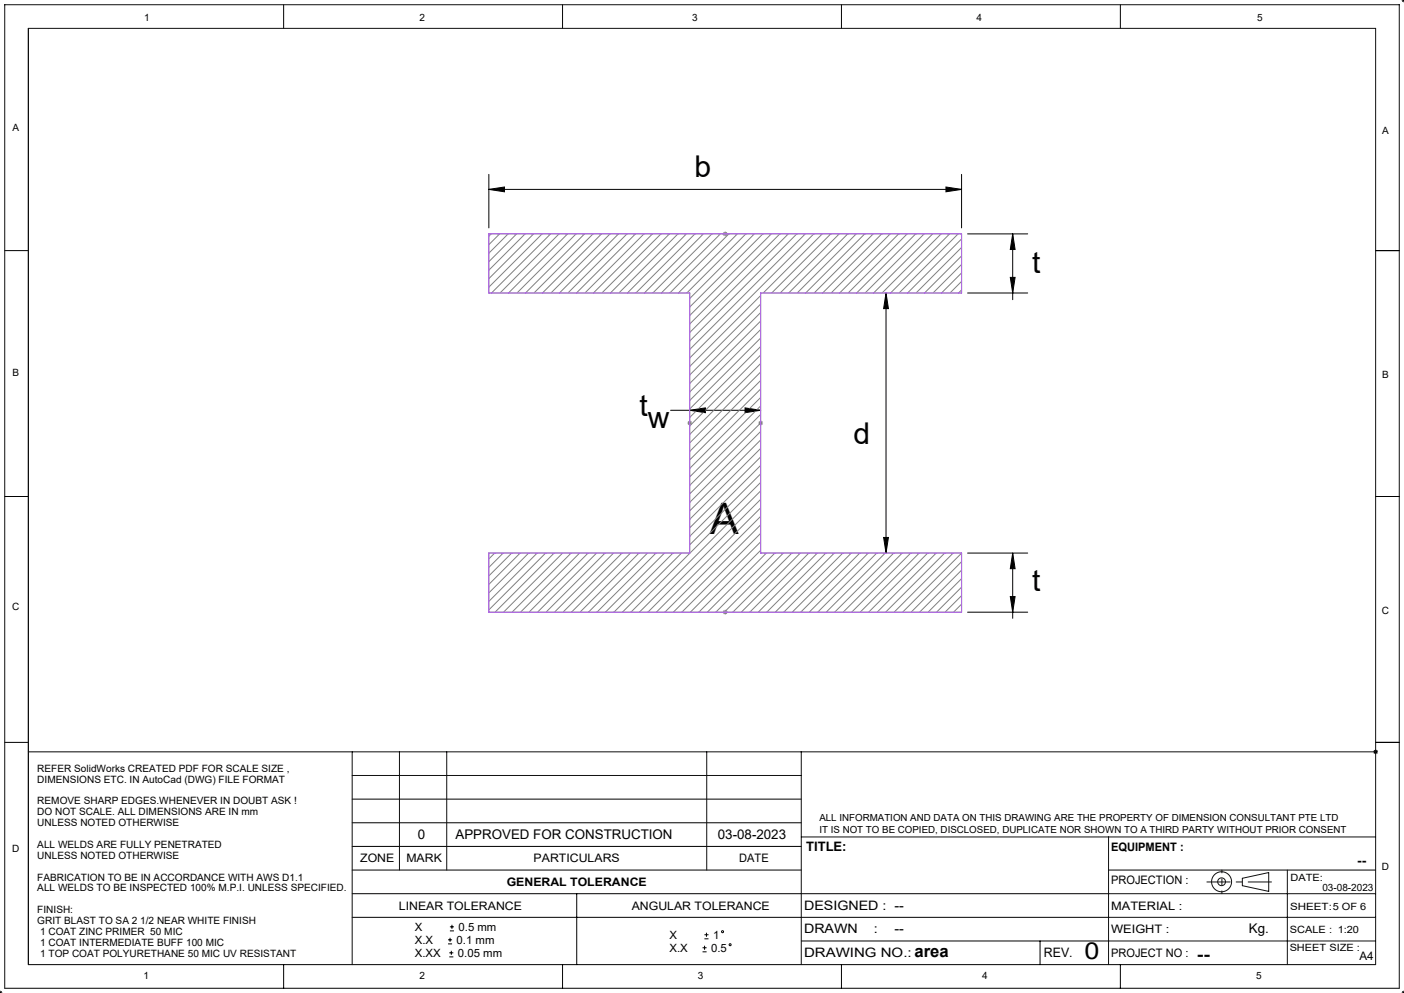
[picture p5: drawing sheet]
<svg xmlns="http://www.w3.org/2000/svg" width="297mm" height="210mm" viewBox="0 0 297 210" stroke-linecap="round" stroke-linejoin="round" font-family="sans-serif">
<g fill="none" stroke="#000" stroke-width=".21">
<path d="M296.9 0l.2 .1M297 -.1v.6M297 0l-.4 .4M60 1v5M119 1v5M178 1v5M237 1v5M296.5 0h.6M103.4 36.9v11.3M200.1 39.5l3.3 .6-3.3 .5zM203.4 36.9v11.3M1 53h5"/>
<path d="M103.4 40.1l3.3-.6v1.1zM103.4 40.1h100M204.7 49.5h12.7M213.7 58.7h1l-.5 3.3zM214.2 49.5v13.9M214.2 49.5l.5 3.3h-1zM291 53h5M187.4 62l.5 3.3h-1zM187.4 62v55M204.7 62h12.7M141.9 86.8h19M145.9 86.8l3.3-.5v1z"/>
<path d="M157.6 86.3l3.3 .5-3.3 .5zM1 105h5M186.9 113.7h1l-.5 3.3zM204.7 117h12.7M214.2 117v13.8M214.2 117l.5 3.3h-1zM291 105h5M204.7 129.5h12.7M213.7 126.2h1l-.5 3.3zM1 157h5M6 159h68.5M290.5 159h1"/>
<path d="M290.6 158.6l.8 .8M291 157h5M291 158.5v1M291.4 158.6l-.8 .8M74.5 169h95M74.5 174h95M74.5 179h95M74.5 189h160M74.5 194h160M74.5 184h95M94.8 199.6h.8M94.8 198.8h.8"/>
<path d="M95.2 196.9h.8M95.2 196h.8M95.2 198.3v.9M95.6 195.6v.8M122 189v15M149 198.5h.9M149 197.7h.9M149.4 197.3v.8M169.5 199h65M220 199v5M234.5 184h56.5M-.1 210h.6"/>
<path d="M0 210l.1 .1M0 209.5v.6M.4 209.6l-.4 .5M1 209h295M6 204h285M60 204v5M95 202.4h.9M95 201.5h.9M95.5 201.1v.8M119 204v5M148.6 201.3h.9M148.6 200.4h.9"/>
<path d="M149 200v.9M178 204v5M237 204v5M296.5 210h.6M296.6 209.6l.4 .5M297 209.5v.6M297.1 209.9l-.2 .2"/>
<circle cx="152.8" cy="197" r=".21"/>
<circle cx="154.5" cy="199.8" r=".21"/>
</g>
<g fill="none" stroke="#0f0f0f" stroke-width=".21">
<path d="M84.5 159v25M94.5 159v25M149.5 159v25M169.5 159v45M291 159h-216.5v45M74.5 164h95M169.5 177h121.5M234.5 177v27M234.5 189h56.5M234.5 199h56.5M234.5 194h56.5M262.8 185.7l5.6-1.2v4l-5.6-1.2z"/>
<path d="M272.3 184v20M1 209v-208h295v208M6 204v-198h285v198"/>
<circle cx="258.4" cy="186.5" r="2.12"/>
<circle cx="258.4" cy="186.5" r=".82"/>
</g>
<path d="M269 186.5h-13.7" fill="none" stroke="#0f0f0f" stroke-width=".21" stroke-dasharray="6.3 1.3 1.3 1.3" stroke-dashoffset="1.4"/>
<path d="M258.5 184v5" fill="none" stroke="#0f0f0f" stroke-width=".21" stroke-dasharray="6.3 1.3 1.3 1.3" stroke-dashoffset="5.8"/>
<g fill="none" stroke="#808080" stroke-width=".21">
<path d="M103.9 49.5l-.5 .5M105.7 49.5l-2.3 2.2M107.5 49.5l-4.1 4M109.3 49.5l-5.9 5.8M111.1 49.5l-7.7 7.6M112.9 49.5l-9.5 9.4M114.7 49.5l-11.3 11.2M116.5 49.5l-12.5 12.5M118.3 49.5l-12.5 12.5M120.1 49.5l-12.5 12.5M121.9 49.5l-12.5 12.5M123.7 49.5l-12.5 12.5"/>
<path d="M125.5 49.5l-12.5 12.5M127.2 49.5l-12.5 12.5M129 49.5l-12.5 12.5M130.8 49.5l-12.5 12.5M132.6 49.5l-12.5 12.5M134.4 49.5l-12.5 12.5M136.2 49.5l-12.5 12.5M138 49.5l-12.5 12.5M139.8 49.5l-12.5 12.5M141.6 49.5l-12.5 12.5M143.4 49.5l-12.5 12.5M145.2 49.5l-12.5 12.5"/>
<path d="M147 49.5l-12.5 12.5M148.8 49.5l-12.5 12.5M150.6 49.5l-12.5 12.5M152.4 49.5l-12.5 12.5M152.9 49.5h1M153.1 49.1l.7 .7M153.4 49v1M153.8 49.1l-.7 .7M154.2 49.5l-12.5 12.5M156 49.5l-12.5 12.5M157.8 49.5l-12.5 12.5M159.6 49.5l-13.7 13.6"/>
<path d="M161.4 49.5l-15.5 15.4M163.2 49.5l-17.3 17.2M165 49.5l-19.1 19M166.8 49.5l-20.9 20.8M168.6 49.5l-22.7 22.6M170.4 49.5l-24.5 24.4M172.1 49.5l-26.2 26.2M173.9 49.5l-12.5 12.5M175.7 49.5l-12.5 12.5M177.5 49.5l-12.5 12.5M179.3 49.5l-12.5 12.5M181.1 49.5l-12.5 12.5"/>
<path d="M182.9 49.5l-12.5 12.5M184.7 49.5l-12.5 12.5M186.5 49.5l-12.5 12.5M188.3 49.5l-12.5 12.5M190.1 49.5l-12.5 12.5M191.9 49.5l-12.5 12.5M193.7 49.5l-12.5 12.5M195.5 49.5l-12.5 12.5M197.3 49.5l-12.5 12.5M199.1 49.5l-12.5 12.5M200.9 49.5l-12.5 12.5M202.7 49.5l-12.5 12.5"/>
<path d="M203.4 50.5l-11.4 11.5M203.4 52.3l-9.6 9.7M203.4 54.1l-7.8 7.9M203.4 55.9l-6 6.1M203.4 57.7l-4.2 4.3M203.4 59.5l-2.4 2.5M160.9 62.5l-15 15M160.9 64.3l-15 15M160.9 66.1l-15 15M160.9 67.9l-15 15M160.9 69.7l-15 15M160.9 71.5l-15 15"/>
<path d="M160.9 73.3l-15 15M160.9 75.1l-15 15M160.9 76.9l-15 15M160.9 78.7l-15 15M203.4 61.3l-.6 .7M145.4 89.5h1M145.6 89.1l.7 .7M145.9 89v1M146.3 89.1l-.7 .7M160.4 89.5h1M160.6 89.1l.7 .7M160.9 80.5l-15 15"/>
<path d="M160.9 82.3l-15 15M160.9 84.1l-15 15M160.9 85.8l-15 15M160.9 87.6l-15 15M160.9 91.2l-15 15M160.9 93l-15 15M160.9 94.8l-15 15M160.9 96.6l-15 15M160.9 98.4l-15 15M160.9 89v1M161.3 89.1l-15.4 15.3M104.6 117l-1.2 1.2"/>
<path d="M106.4 117l-3 3M108.2 117l-4.8 4.8M110 117l-6.6 6.6M111.8 117l-8.4 8.4M113.6 117l-10.2 10.2M115.4 117l-12 12M117.2 117l-12.5 12.5M119 117l-12.5 12.5M120.8 117l-12.5 12.5M122.6 117l-12.5 12.5M124.4 117l-12.5 12.5M126.2 117l-12.5 12.5"/>
<path d="M128 117l-12.5 12.5M129.8 117l-12.5 12.5M131.6 117l-12.5 12.5M133.4 117l-12.5 12.5M135.2 117l-12.5 12.5M137 117l-12.5 12.5M138.8 117l-12.5 12.5M140.6 117l-12.5 12.5M142.4 117l-12.5 12.5M144.2 117l-12.5 12.5M160.9 100.2l-15 15M160.9 102l-27.4 27.5"/>
<path d="M160.9 103.8l-25.6 25.7M160.9 105.6l-23.8 23.9M160.9 107.4l-22.1 22.1M160.9 109.2l-20.3 20.3M160.9 111l-18.5 18.5M160.9 112.8l-16.7 16.7M160.9 114.6l-14.9 14.9M160.9 116.4l-13.1 13.1M162.1 117l-12.5 12.5M163.9 117l-12.5 12.5M165.7 117l-12.5 12.5M167.5 117l-12.5 12.5"/>
<path d="M169.3 117l-12.5 12.5M171.1 117l-12.5 12.5M172.9 117l-12.5 12.5M174.7 117l-12.5 12.5M176.5 117l-12.5 12.5M178.3 117l-12.5 12.5M180.1 117l-12.5 12.5M181.9 117l-12.5 12.5M183.7 117l-12.5 12.5M185.5 117l-12.5 12.5M187.3 117l-12.5 12.5M189.1 117l-12.5 12.5"/>
<path d="M190.9 117l-12.5 12.5M192.7 117l-12.5 12.5M194.5 117l-12.5 12.5M196.2 117l-12.5 12.5M198 117l-12.5 12.5M199.8 117l-12.5 12.5M201.6 117l-12.5 12.5M203.4 117l-12.5 12.5M203.4 118.8l-10.7 10.7M152.9 129.5h1M153.1 129.1l.7 .7M153.4 129v1"/>
<path d="M153.8 129.1l-.7 .7M203.4 120.6l-8.9 8.9M203.4 122.4l-7.1 7.1M203.4 124.2l-5.3 5.3M203.4 126l-3.5 3.5M203.4 127.8l-1.7 1.7"/>
</g>
<path d="M103.4 49.5h100v12.5h-42.5v55h42.5v12.5h-100v-12.5h42.5v-55h-42.5z" fill="none" stroke="#a147e4" stroke-width=".25"/>
<g fill="#000">
<path d="M200.1 39.5l3.3 .6-3.3 .5zM103.4 40.1l3.3-.6v1.1z"/>
<path d="M187.4 62l.5 3.3h-1zM186.9 113.7h1l-.5 3.3z"/>
<path d="M213.7 58.7h1l-.5 3.3zM214.2 49.5l.5 3.3h-1z"/>
<path d="M157.6 86.3l3.3 .5-3.3 .5zM145.9 86.8l3.3-.5v1z"/>
<path d="M214.2 117l.5 3.3h-1zM213.7 126.2h1l-.5 3.3z"/>
</g>
<text font-size="9.2" x="150.1" y="113">A</text>
<g font-size="6.3">
<text x="146.9" y="37.4">b</text>
<text x="218.3" y="57.8">t</text>
<text x="135.3" y="88.1">t</text>
<text x="137" y="90.6">w</text>
<text x="180.5" y="93.9">d</text>
<text x="218.3" y="124.9">t</text>
</g>
<text font-size="4.9" x="229.4" y="202.9">0</text>
<g font-size="3.5">
<text x="193.4" y="202.3">area</text>
<text x="253.2" y="203">--</text>
</g>
<g font-size="2.8">
<text x="88.4" y="177.3">0</text>
<text x="96.3" y="177.3">APPROVED FOR CONSTRUCTION</text>
<text x="151.9" y="177.3">03-08-2023</text>
<text x="287.1" y="183">--</text>
<text x="264.2" y="197.3">Kg.</text>
</g>
<g font-size="2.7">
<text x="170.5" y="180">TITLE:</text>
<text x="170.1" y="197.3">DRAWN</text>
<text x="170.1" y="192.4">DESIGNED : --</text>
<text x="184.8" y="197.3">:</text>
<text x="189.2" y="197.3">--</text>
<text x="170.1" y="202.3">DRAWING NO.:</text>
<text x="220.8" y="202.3">REV.</text>
</g>
<g font-size="2.5">
<text x="235" y="179.9">EQUIPMENT :</text>
<text x="76.2" y="182.4">ZONE</text>
<text x="86" y="182.4">MARK</text>
<text x="112.9" y="182.4">PARTICULARS</text>
<text x="156.4" y="182.4">DATE</text>
<text x="107.2" y="187.5">GENERAL TOLERANCE</text>
<text x="235" y="187">PROJECTION :</text>
<text x="84.4" y="192.5">LINEAR TOLERANCE</text>
<text x="133.6" y="192.4">ANGULAR TOLERANCE</text>
<text x="235" y="192.4">MATERIAL :</text>
<text x="235" y="197.3">WEIGHT :</text>
<text x="235" y="202.3">PROJECT NO :</text>
<text x="287.6" y="203.1">A4</text>
</g>
<g font-size="2.4">
<text x="87.8" y="196.8">X</text>
<text x="97" y="196.8">0.5 mm</text>
<text x="87.8" y="199.6">X.X</text>
<text x="87.8" y="202.3">X.XX</text>
<text x="96.6" y="199.6">0.1 mm</text>
<text x="96.9" y="202.3">0.05 mm</text>
<text x="141.6" y="198.5">X</text>
<text x="141.6" y="201.2">X.X</text>
<text x="150.4" y="201.2">0.5</text>
<text x="150.8" y="198.5">1</text>
</g>
<g font-size="2.1">
<text x="30.5" y="4.5">1</text>
<text x="88.7" y="4.5">2</text>
<text x="146.4" y="4.5">3</text>
<text x="206.6" y="4.5">4</text>
<text x="265.9" y="4.5">5</text>
<text x="2.6" y="27.7">A</text>
<text x="292.4" y="28.3">A</text>
<text x="2.6" y="79.4">B</text>
<text x="292.4" y="79.9">B</text>
<text x="2.5" y="129.1">C</text>
<text x="292.3" y="129.8">C</text>
<text x="7.9" y="163.2">REFER SolidWorks CREATED PDF FOR SCALE SIZE ,</text>
<text x="7.9" y="165.5">DIMENSIONS ETC. IN AutoCad (DWG) FILE FORMAT</text>
<text x="7.9" y="170.1">REMOVE SHARP EDGES.WHENEVER IN DOUBT ASK !</text>
<text x="7.9" y="172.4">DO NOT SCALE. ALL DIMENSIONS ARE IN mm</text>
<text x="173.3" y="173.7">ALL INFORMATION AND DATA ON THIS DRAWING ARE THE PROPERTY OF DIMENSION CONSULTANT PTE LTD</text>
<text x="7.9" y="174.7">UNLESS NOTED OTHERWISE</text>
<text x="7.9" y="179.3">ALL WELDS ARE FULLY PENETRATED</text>
<text x="173.3" y="176.2">IT IS NOT TO BE COPIED, DISCLOSED, DUPLICATE NOR SHOWN TO A THIRD PARTY WITHOUT PRIOR CONSENT</text>
<text x="2.5" y="180.1">D</text>
<text x="7.9" y="181.6">UNLESS NOTED OTHERWISE</text>
<text x="292.3" y="184">D</text>
<text x="7.9" y="186.2">FABRICATION TO BE IN ACCORDANCE WITH AWS D1.1</text>
<text x="7.9" y="188.5">ALL WELDS TO BE INSPECTED 100% M.P.I. UNLESS SPECIFIED.</text>
<text x="273" y="186.2">DATE:</text>
<text x="279.7" y="188.5">03-08-2023</text>
<text x="7.9" y="193.1">FINISH:</text>
<text x="7.9" y="195.4">GRIT BLAST TO SA 2 1/2 NEAR WHITE FINISH</text>
<text x="8.5" y="197.7">1 COAT ZINC PRIMER 50 MIC</text>
<text x="272.9" y="197.3">SCALE : 1:20</text>
<text x="272.9" y="192.4">SHEET:5 OF 6</text>
<text x="8.5" y="200">1 COAT INTERMEDIATE BUFF 100 MIC</text>
<text x="8.5" y="202.3">1 TOP COAT POLYURETHANE 50 MIC UV RESISTANT</text>
<text x="272.8" y="201.2">SHEET SIZE :</text>
<text x="30.4" y="206.9">1</text>
<text x="88.8" y="206.9">2</text>
<text x="147.6" y="206.9">3</text>
<text x="207.8" y="206.9">4</text>
<text x="265.7" y="206.9">5</text>
</g>
</svg>
